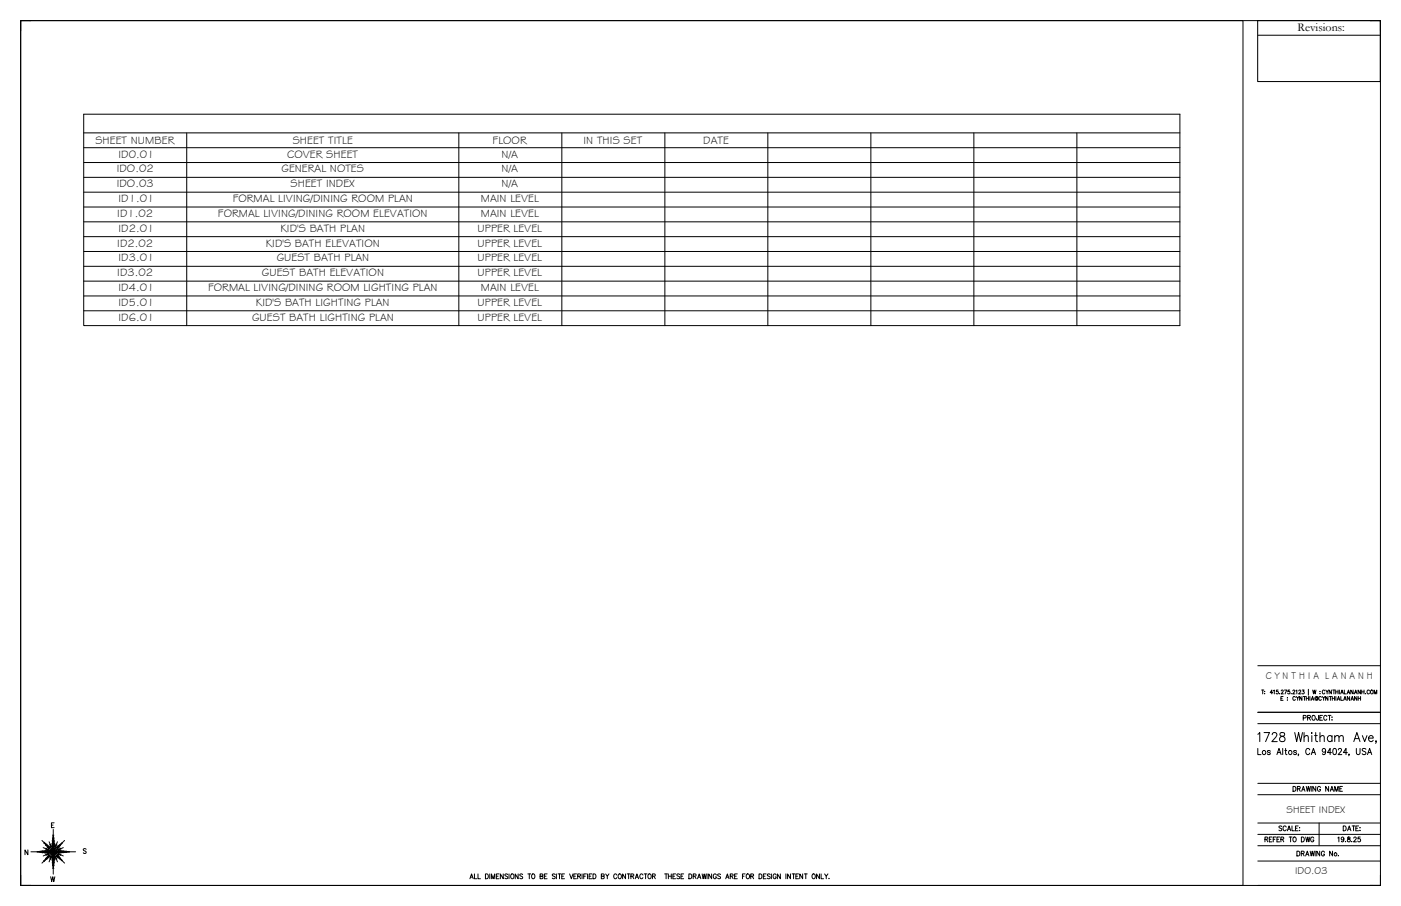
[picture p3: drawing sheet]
<svg xmlns="http://www.w3.org/2000/svg" width="864mm" height="559mm" viewBox="0 0 864 559" stroke-linecap="round" stroke-linejoin="round" font-family="sans-serif">
<!-- layer: ID-FURN -->
<g fill="none" stroke="#000" stroke-width=".62">
<path d="M52 70h675v131h-675zM52 82h675M52 91h675M115 82v119M283 82v119M346 82v119M410 82v119M473 82v119M537 82v119M600 82v119M664 82v119M52 100h675"/>
<path d="M52 109h675M52 119h675M52 128h675M52 137h675M52 146h675M52 155h675M52 164h675M52 173h675M52 183h675M52 192h675"/>
</g>
<!-- layer: 1 -->
<g fill="none" stroke="#000" stroke-width=".62">
<path d="M13 13h753v533h-753zM13 13h838v533h-838zM19 13h-6v6M775 13h76v37h-76zM845 13h6v6M775 22h75M775 411h76M775 439h76M778 426h1M778 426v2M780 426h.1M780 428h.1"/>
<path d="M784 427h-1l1-1v2M785 426v2M788 426h-1v1a.8 .8 0 0 1 1 0 .8 .8 0 0 1 0 1 .8 .8 0 0 1-1 0M789 428h.1M790 431h.1M790 426h1l-1 2h1M791 430h-1v2h1M792 426h1l-1 2M794 432h.1M794 430h.1M795 426h-1v1a.8 .8 0 0 1 1 0 .8 .8 0 0 1 0 1 .8 .8 0 0 1-1 0M796 428h.1"/>
<path d="M797 426h1l-1 2h1M798 430a.8 .8 0 0 0-1 0v1a.8 .8 0 0 0 1 1 .8 .8 0 0 0 0-1M799 426v2M799 430l1 1 1-1M800 431v1M801 426h1l-1 2h1M803 430v2l-2-2v2M803 426h1l-1 1a.8 .8 0 0 1 1 1 .8 .8 0 0 1-1 0M803 430h2M804 430v2M805 431h2M805 430v2"/>
<path d="M807 425v4M807 430v2M808 432l1-2 1 2M809 431h1M809 426l1 2v-2l1 2v-2M812 430a.7 .7 0 0 0-1 1 .6 .6 0 0 0 1 0M812 430v1a1.2 1.2 0 0 0 0-1 1.2 1.2 0 0 0-2 0 1.2 1.2 0 0 0 1 2h1M814 426h.1M814 428h.1M814 430a.8 .8 0 0 0-1 0v1a.8 .8 0 0 0 1 1 .8 .8 0 0 0 0-1M815 430l1 1 1-1M816 431v1"/>
<path d="M817 426a.8 .8 0 0 0-1 0 .8 .8 0 0 0-1 1 .8 .8 0 0 0 1 1 .8 .8 0 0 0 1-1M817 426l1 1 1-1M818 427v1M819 430v2l-2-2v2M819 430h2M820 430v2M821 426v2l-2-2v2M821 431h2M821 430v2M822 426h1M822 426v2M823 430v2"/>
<path d="M823 426v2M823 427h2M824 432l1-2 1 2M825 431h1M825 426v2M826 426v2M826 428l1-2 1 2M827 430v2h1M827 427h1M828 432l1-2 1 2M829 431h1M829 426v2h1"/>
<path d="M830 428l1-2 1 2M831 427h1M832 430v2l-2-2v2M833 432l1-2v2M833 431h1M834 426v2l-1-2v2M835 428l1-2 1 2M835 427h1M836 430v2l-1-2v2M837 431h2M837 430v2M839 426v2l-2-2v2"/>
<path d="M839 430v2M839 427h2M839 426v2M841 426v2M842 428h.1M844 426a.8 .8 0 0 0-1 0 .8 .8 0 0 0 0 1 .8 .8 0 0 0 0 1 .8 .8 0 0 0 1-1M847 428v-2l1 2 1-2v2M775 453l2-1v5M775 446h76M779 452h4l-3 5M784 453l1-1h1l1 1-1 2-2 2h3M789 452v2a2.2 2.2 0 0 1 3 1 2.2 2.2 0 0 1 0 2h-2a1.8 1.8 0 0 1-1-2 1.8 1.8 0 0 1 2-1l1-1a1.8 1.8 0 0 0-3-1z"/>
<path d="M798 452l1 5 1-5 2 5 1-5M804 455l1-1h1v3M804 452v5M808 452h.1M809 454v3M810 454h2M811 452v4v1h1M814 455l1-1h1v3M814 452v5M821 454a1.6 1.6 0 0 0-2 0 1.6 1.6 0 0 0 0 3 1.6 1.6 0 0 0 2 0M821 454v3M823 455l1-1h1v3"/>
<path d="M823 454v3M825 455l2-1h1v3M834 457l2-5 2 5M835 456h3M840 454l1 3 2-3M844 455h2a1.5 1.5 0 0 0-1-1 1.5 1.5 0 0 0-1 1v2h1h1M848 457v1M775 462v3h2M783 463h-1h-1l2 1v1h-2M787 465l1-3 2 3M788 464h1M791 462v3"/>
<path d="M792 463h1M792 462v3h1M799 463h-2l2 1v1h-1h-1M800 465v1M807 463a1.3 1.3 0 0 0-1-1 1.3 1.3 0 0 0-1 1v1a1.3 1.3 0 0 0 1 1 1.3 1.3 0 0 0 1 0M808 465l2-3 1 3M809 464h1M817 463a1.1 1.1 0 0 1-1 1 1.1 1.1 0 0 1-1-2 1.1 1.1 0 0 1 2 0v3h-2M821 464h-3l2-2v3M822 462a1.9 1.9 0 0 1 2 1 1.9 1.9 0 0 1-1 2h-1zM825 463l1-1h1l-2 3h2M831 464h-3l2-2v3"/>
<path d="M832 465l-1 1M836 462v2l1 1h1v-3M842 462h-1h-1v1l2 1-1 1h-1M843 465l1-3 2 3M843 464h2M775 483h76M775 490h76M26 518l4 5M27 520l3 3M27 519l4 4-2-2M30 519l2 3-1-1M32 509h1"/>
<path d="M32 517v5v-4M32 515l1 7M33 512v10M33 515v7M33 517v5M33 507h-1v3h1M34 518l-1 4M35 519l-1 3M38 520l-3 3M40 518l-5 5M775 508h76M775 515h76"/>
<path d="M813 508v14M13 540v6h6M17 524v3l-2-3v3M19 525h10M23 526h6M23 525h6M25 526h4h-3M25 525h4M26 525h3M27 523l3 1M28 525h1M28 529l2-1-3 3"/>
<path d="M28 521l2 2M28 524h2M28 527h2l-3 1M28 523l2 1M29 530l2-2-4 3M29 523h1M29 526h-1M30 527l-2 1M30 525l1 1h1M30 526l1 1 1-1-1 1 1 1M30 525h6M30 525h.1"/>
<path d="M30 527l-1 1M30 522l1 1M30 528l-4 4M31 521v1M31 525h-1M31 528l-1 1M31 524l-1 1M31 525h1h-1M31 530l1-1-2 3M31 528v2M32 520v2M32 525h.1"/>
<path d="M32 529v2M32 532v-3v5M32 525h1M32 525l-1-1v1h-1M32 526v1M32 527h.1M32 527v1M32 526h.1M32 528h1M32 522l-1 1 1 2-1-1M33 528h.1M33 525h-1"/>
<path d="M33 529l-1 7M33 525h.1M33 525v1M33 525l-1 1M33 522h.1M33 522v6M33 529v10M33 523h.1M33 526l-1 1M33 527h-1M33 526h-1M33 527l-1 1"/>
<path d="M33 522l-1 2v1M33 522v1M33 529v7M33 523v1h1M33 522l1 1v2l1-1 1 1M33 529v5M33 523v1M33 526h2M33 525l2-1-1 1h2M33 526l1 1h-1v1M33 526l1-1-1 1M33 524v1"/>
<path d="M33 529l1 3M33 525h1M34 529v2M34 524l-1 1M34 524h-1M34 520v2M34 529v1M34 525v1M34 529l1 3M34 528l1 2M34 521v1M35 525l-1 1"/>
<path d="M35 526h.1M35 525l-1 1 1-1M35 528l1 1M35 528l2 2M35 521l-1 1M35 528l3 3M35 528l5 4M36 522l-1 1M36 527l1 1M36 525l-1 1M36 525h.1M36 526l-1 1-1-1v1l-1 1"/>
<path d="M36 525l-2 1h1M36 526h2M36 525h2M36 525h3M36 525h5M36 526h7M36 525h7M36 525h11M37 523h-1M37 521l-2 2M37 529l-2-1 3 3M37 523l-1 1"/>
<path d="M38 524h-2M38 527h-2l3 1M39 523l-3 1M41 526h-5M53 524l-1-1-1 1 2 2h-1h-1M775 522h76M775 531h76M851 540v6h-6M31 541l1 3 1-3v3l1-3M775 546h76"/>
<circle cx="846" cy="427" r="1.1"/>
<circle cx="779" cy="464" r="1.2"/>
<circle cx="795" cy="464" r="1.2"/>
<circle cx="33" cy="525" r="3"/>
</g>
<text font-size="7.4" x="800" y="19">Revisions:</text>
<g font-size="6.9">
<text x="59" y="89">SHEET NUMBER</text>
<text x="180" y="89">SHEET TITLE</text>
<text x="304" y="89">FLOOR</text>
<text x="360" y="89">IN THIS SET</text>
<text x="434" y="89">DATE</text>
<text x="73" y="97">ID0.01</text>
<text x="177" y="97">COVER SHEET</text>
<text x="309" y="97">N/A</text>
<text x="72" y="106">IDO.02</text>
<text x="174" y="106">GENERAL NOTES</text>
<text x="309" y="106">N/A</text>
<text x="72" y="116">IDO.03</text>
<text x="179" y="116">SHEET INDEX</text>
<text x="309" y="115">N/A</text>
<text x="73" y="125">ID1.01</text>
<text x="143" y="125">FORMAL LIVING/DINING ROOM PLAN</text>
<text x="296" y="125">MAIN LEVEL</text>
<text x="72" y="134">ID1.02</text>
<text x="134" y="134">FORMAL LIVING/DINING ROOM ELEVATION</text>
<text x="296" y="134">MAIN LEVEL</text>
<text x="73" y="143">ID2.01</text>
<text x="173" y="143">KID'S BATH PLAN</text>
<text x="294" y="143">UPPER LEVEL</text>
<text x="72" y="152">ID2.02</text>
<text x="164" y="152">KID'S BATH ELEVATION</text>
<text x="294" y="152">UPPER LEVEL</text>
<text x="73" y="161">ID3.01</text>
<text x="171" y="161">GUEST BATH PLAN</text>
<text x="294" y="161">UPPER LEVEL</text>
<text x="72" y="170">ID3.02</text>
<text x="161" y="170">GUEST BATH ELEVATION</text>
<text x="294" y="170">UPPER LEVEL</text>
<text x="73" y="180">ID4.01</text>
<text x="128" y="180">FORMAL LIVING/DINING ROOM LIGHTING PLAN</text>
<text x="296" y="179">MAIN LEVEL</text>
<text x="73" y="189">ID5.01</text>
<text x="158" y="189">KID'S BATH LIGHTING PLAN</text>
<text x="294" y="189">UPPER LEVEL</text>
<text x="73" y="198">ID6.01</text>
<text x="155" y="198">GUEST BATH LIGHTING PLAN</text>
<text x="294" y="198">UPPER LEVEL</text>
</g>
<g font-size="6.6">
<text x="803" y="446">PROJECT:</text>
<text x="796" y="489">DRAWING NAME</text>
<text x="289" y="543">ALL DIMENSIONS TO BE SITE VERIFIED BY CONTRACTOR THESE DRAWINGS ARE FOR DESIGN INTENT ONLY.</text>
</g>
<g font-size="6.3">
<text x="780" y="419">C Y N T H I A L A N A N H</text>
<text x="793" y="501">SHEET INDEX</text>
<text x="798" y="539">ID0.03</text>
</g>
<g font-size="6.2">
<text x="787" y="514">SCALE:</text>
<text x="827" y="514">DATE:</text>
<text x="779" y="520">REFER TO DWG</text>
<text x="824" y="520">19.8.25</text>
<text x="799" y="529">DRAWING No.</text>
</g>
</svg>
